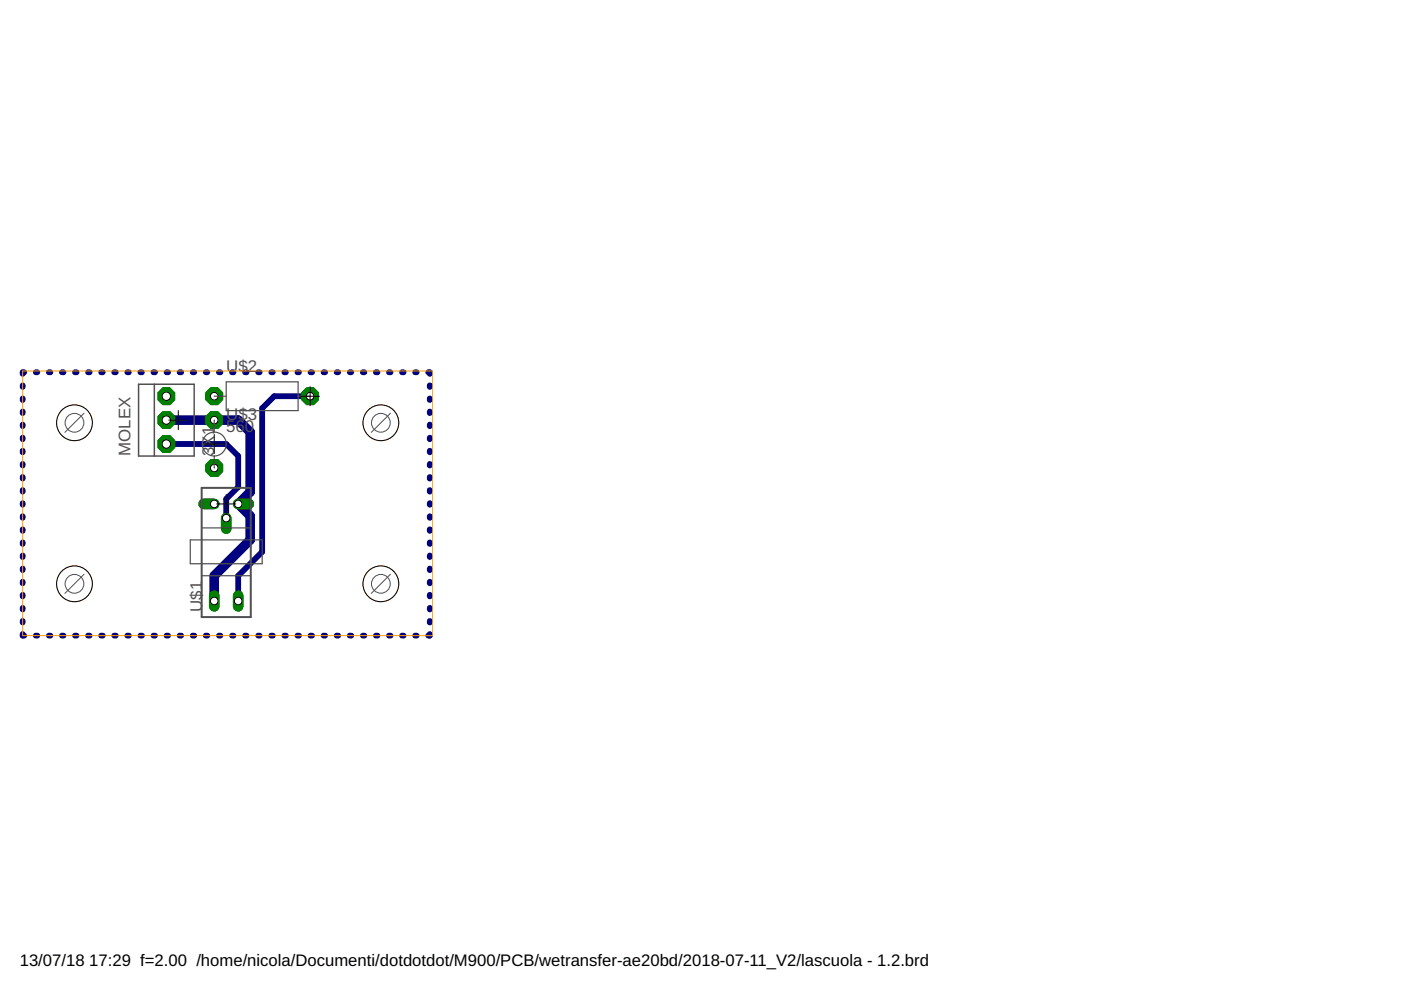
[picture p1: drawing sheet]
<svg xmlns="http://www.w3.org/2000/svg" width="297mm" height="210mm" viewBox="0 0 297 210" stroke-linecap="round" stroke-linejoin="round" font-family="sans-serif">
<g fill="none" stroke="#000080" stroke-width="1.2">
<path d="M5.1 78.9h-.3v.4M7.6 78.9h.3M10.4 78.9h.3M13.1 78.9h.4M15.9 78.9h.3M18.7 78.9h.3M21.4 78.9h.4M24.2 78.9h.4M27 78.9h.3M29.8 78.9h.3M32.5 78.9h.4M35.3 78.9h.3"/>
<path d="M38.1 78.9h.3M40.9 78.9h.3M43.6 78.9h.4M46.4 78.9h.3M49.2 78.9h.3M52 78.9h.3M54.7 78.9h.4M57.5 78.9h.3M60.3 78.9h.3M63.1 78.9h.3M65.8 78.9h.4M68.6 78.9h.3"/>
<path d="M71.4 78.9h.3M74.1 78.9h.4M76.9 78.9h.4M79.7 78.9h.3M82.5 78.9h.3M85.2 78.9h.4M88 78.9h.3M90.8 78.9h.3v.4M4.8 81.7v.3M4.8 84.5v.3M4.8 87.2v.4M4.8 90v.4"/>
<path d="M4.8 92.8v.3M4.8 95.6v.3M4.8 98.4v.3M35.3 94.1h12.7l2.5 2.6v6.6l-2.5 2.5v4.1M65.7 84h-7.6l-2.5 2.6v30.4l-5.1 5.1v5.3M91.1 81.7v.3M91.1 84.5v.3M91.1 87.2v.4M91.1 90v.4M91.1 92.8v.3M91.1 95.6v.3M91.1 98.4v.3"/>
<path d="M4.8 101.1v.4M4.8 103.9v.3M4.8 106.7v.3M4.8 109.5v.3M4.8 112.2v.4M4.8 115v.3M4.8 117.8v.3M91.1 101.1v.4M91.1 103.9v.3M91.1 106.7v.3M91.1 109.5v.3M91.1 112.2v.4"/>
<path d="M91.1 115v.3M91.1 117.8v.3M4.8 134.4v.4h.3M4.8 120.5v.4M4.8 123.3v.4M4.8 126.1v.3M4.8 128.9v.3M4.8 131.7v.3M7.6 134.8h.3M10.4 134.8h.3M13.1 134.8h.4M15.9 134.8h.3"/>
<path d="M18.7 134.8h.3M21.4 134.8h.4M24.2 134.8h.4M27 134.8h.3M29.8 134.8h.3M32.5 134.8h.4M35.3 134.8h.3M38.1 134.8h.3M40.9 134.8h.3M43.6 134.8h.4M46.4 134.8h.3M49.2 134.8h.3"/>
<path d="M52 134.8h.3M54.7 134.8h.4M57.5 134.8h.3M60.3 134.8h.3M63.1 134.8h.3M65.8 134.8h.4M68.6 134.8h.3M71.4 134.8h.3M74.1 134.8h.4M76.9 134.8h.4M79.7 134.8h.3M82.5 134.8h.3"/>
<path d="M85.2 134.8h.4M88 134.8h.3M91.1 134.4v.4h-.3M91.1 120.5v.4M91.1 123.3v.4M91.1 126.1v.3M91.1 128.9v.3M91.1 131.7v.3"/>
</g>
<path d="M35.3 89.1h15.2l2.5 2.5v12.7l-2.5 2.5 2.5 2.6v5.1l-7.6 7.6v5.3" fill="none" stroke="#000080" stroke-width="2"/>
<circle cx="65.7" cy="84" r="1.93" fill="#008000" stroke="#008000" stroke-width=".21"/>
<circle cx="65.7" cy="84" r=".8" fill="#fff" stroke="#000" stroke-width=".21"/>
<circle cx="45.4" cy="84" r="1.93" fill="#008000" stroke="#008000" stroke-width=".21"/>
<circle cx="45.4" cy="84" r=".8" fill="#fff" stroke="#000" stroke-width=".21"/>
<circle cx="45.4" cy="89.1" r="1.93" fill="#008000" stroke="#008000" stroke-width=".21"/>
<circle cx="45.4" cy="89.1" r=".8" fill="#fff" stroke="#000" stroke-width=".21"/>
<circle cx="45.4" cy="99.2" r="1.93" fill="#008000" stroke="#008000" stroke-width=".21"/>
<circle cx="45.4" cy="99.2" r=".8" fill="#fff" stroke="#000" stroke-width=".21"/>
<circle cx="35.3" cy="94.1" r="1.93" fill="#008000" stroke="#008000" stroke-width=".21"/>
<circle cx="35.3" cy="94.1" r=".89" fill="#fff" stroke="#000" stroke-width=".21"/>
<circle cx="35.3" cy="89.1" r="1.93" fill="#008000" stroke="#008000" stroke-width=".21"/>
<circle cx="35.3" cy="89.1" r=".89" fill="#fff" stroke="#000" stroke-width=".21"/>
<circle cx="35.3" cy="84" r="1.93" fill="#008000" stroke="#008000" stroke-width=".21"/>
<circle cx="35.3" cy="84" r=".89" fill="#fff" stroke="#000" stroke-width=".21"/>
<path d="M43.2 106.8h2.2" fill="none" stroke="#008000" stroke-width="2.2"/>
<circle cx="45.4" cy="106.8" r=".8" fill="#fff" stroke="#000" stroke-width=".21"/>
<path d="M48 109.9v2.2" fill="none" stroke="#008000" stroke-width="2.2"/>
<circle cx="48" cy="109.9" r=".8" fill="#fff" stroke="#000" stroke-width=".21"/>
<path d="M50.5 106.8h2.2" fill="none" stroke="#008000" stroke-width="2.2"/>
<circle cx="50.5" cy="106.8" r=".8" fill="#fff" stroke="#000" stroke-width=".21"/>
<path d="M45.4 126.3v2.2" fill="none" stroke="#008000" stroke-width="2.2"/>
<circle cx="45.4" cy="127.4" r=".8" fill="#fff" stroke="#000" stroke-width=".21"/>
<path d="M50.5 126.3v2.2" fill="none" stroke="#008000" stroke-width="2.2"/>
<circle cx="50.5" cy="127.4" r=".8" fill="#fff" stroke="#000" stroke-width=".21"/>
<circle cx="65.7" cy="84" r="1.93" fill="#008000" stroke="#008000" stroke-width=".21"/>
<circle cx="65.7" cy="84" r=".8" fill="#fff" stroke="#000" stroke-width=".21"/>
<circle cx="45.4" cy="84" r="1.93" fill="#008000" stroke="#008000" stroke-width=".21"/>
<circle cx="45.4" cy="84" r=".8" fill="#fff" stroke="#000" stroke-width=".21"/>
<circle cx="45.4" cy="89.1" r="1.93" fill="#008000" stroke="#008000" stroke-width=".21"/>
<circle cx="45.4" cy="89.1" r=".8" fill="#fff" stroke="#000" stroke-width=".21"/>
<circle cx="45.4" cy="99.2" r="1.93" fill="#008000" stroke="#008000" stroke-width=".21"/>
<circle cx="45.4" cy="99.2" r=".8" fill="#fff" stroke="#000" stroke-width=".21"/>
<circle cx="35.3" cy="94.1" r="1.93" fill="#008000" stroke="#008000" stroke-width=".21"/>
<circle cx="35.3" cy="94.1" r=".89" fill="#fff" stroke="#000" stroke-width=".21"/>
<circle cx="35.3" cy="89.1" r="1.93" fill="#008000" stroke="#008000" stroke-width=".21"/>
<circle cx="35.3" cy="89.1" r=".89" fill="#fff" stroke="#000" stroke-width=".21"/>
<circle cx="35.3" cy="84" r="1.93" fill="#008000" stroke="#008000" stroke-width=".21"/>
<circle cx="35.3" cy="84" r=".89" fill="#fff" stroke="#000" stroke-width=".21"/>
<path d="M43.2 106.8h2.2" fill="none" stroke="#008000" stroke-width="2.2"/>
<circle cx="45.4" cy="106.8" r=".8" fill="#fff" stroke="#000" stroke-width=".21"/>
<path d="M48 109.9v2.2" fill="none" stroke="#008000" stroke-width="2.2"/>
<circle cx="48" cy="109.9" r=".8" fill="#fff" stroke="#000" stroke-width=".21"/>
<path d="M50.5 106.8h2.2" fill="none" stroke="#008000" stroke-width="2.2"/>
<circle cx="50.5" cy="106.8" r=".8" fill="#fff" stroke="#000" stroke-width=".21"/>
<path d="M45.4 126.3v2.2" fill="none" stroke="#008000" stroke-width="2.2"/>
<circle cx="45.4" cy="127.4" r=".8" fill="#fff" stroke="#000" stroke-width=".21"/>
<path d="M50.5 126.3v2.2" fill="none" stroke="#008000" stroke-width="2.2"/>
<circle cx="50.5" cy="127.4" r=".8" fill="#fff" stroke="#000" stroke-width=".21"/>
<path d="M45.4 91.6a2.54 2.54 0 0 0-2.5 2.5 2.54 2.54 0 0 0 2.5 2.6M45.4 91.6a2.54 2.54 0 0 1 2.6 2.5 2.54 2.54 0 0 1-2.6 2.6M45.4 84h2.6M45.4 89.1v2.5M45.4 96.7v2.5M48 81h15.2v6.1h-15.2zM63.2 84h2.5M40.3 114.5h15.3v5h-15.3zM42.9 111.9h10.1M42.9 122.1h10.1" fill="none" stroke="#505050" stroke-width=".25"/>
<path d="M29.4 81.5h11.8v15.2h-11.8zM32.7 81.5v15.2" fill="none" stroke="#505050" stroke-width=".32"/>
<path d="M42.8 103.4h10.4v27.4h-10.4z" fill="none" stroke="#505050" stroke-width=".42"/>
<path d="M35.8 89.1h4M37.8 87.1v4M43.4 94.1h4.1M45.4 92.1v4.1M63.7 84h4.1M65.7 82v4M45.9 106.8h4.1M48 104.8v4.1" fill="none" stroke="#000" stroke-width=".21"/>
<g fill="none" stroke="#f90" stroke-width=".21">
<path d="M4.8 78.7h86.9v56.1h-86.9z"/>
<circle cx="15.8" cy="123.8" r="3.8"/>
</g>
<circle cx="15.8" cy="123.8" r="3.8" fill="#fff" stroke="#000" stroke-width=".21"/>
<circle cx="15.8" cy="89.6" r="3.8" fill="none" stroke="#f90" stroke-width=".21"/>
<circle cx="15.8" cy="89.6" r="3.8" fill="#fff" stroke="#000" stroke-width=".21"/>
<circle cx="80.8" cy="123.8" r="3.8" fill="none" stroke="#f90" stroke-width=".21"/>
<circle cx="80.8" cy="123.8" r="3.8" fill="#fff" stroke="#000" stroke-width=".21"/>
<circle cx="80.8" cy="89.6" r="3.8" fill="none" stroke="#f90" stroke-width=".21"/>
<circle cx="80.8" cy="89.6" r="3.8" fill="#fff" stroke="#000" stroke-width=".21"/>
<g fill="none" stroke="#505050" stroke-width=".21">
<path d="M17.8 87.6l-4 4.1M82.8 87.6l-4.1 4.1M17.8 121.8l-4 4M82.8 121.8l-4.1 4"/>
<circle cx="15.8" cy="89.6" r="1.99"/>
<circle cx="80.8" cy="89.6" r="1.99"/>
<circle cx="15.8" cy="123.8" r="1.99"/>
<circle cx="80.8" cy="123.8" r="1.99"/>
</g>
<g font-size="3.6" fill="#505050">
<text x="48" y="78.9">U$2</text>
<text x="48" y="89.1">U$3</text>
<text x="48" y="91.6">560</text>
<text x="27.7" y="96.7" transform="rotate(-90 27.7 96.7)">MOLEX</text>
<text x="45.4" y="96.7" transform="rotate(-90 45.4 96.7)">3X1</text>
<text x="42.9" y="129.7" transform="rotate(-90 42.9 129.7)">U$1</text>
</g>
<g font-size="3.5">
<text x="4.2" y="204.7">13/07/18</text>
<text x="18.9" y="204.7">17:29 f=2.00 /home/nicola/Documenti/dotdotdot/M900/PCB/wetransfer-ae20bd/2018-07-11_V2/lascuola - 1.2.brd</text>
</g>
</svg>
